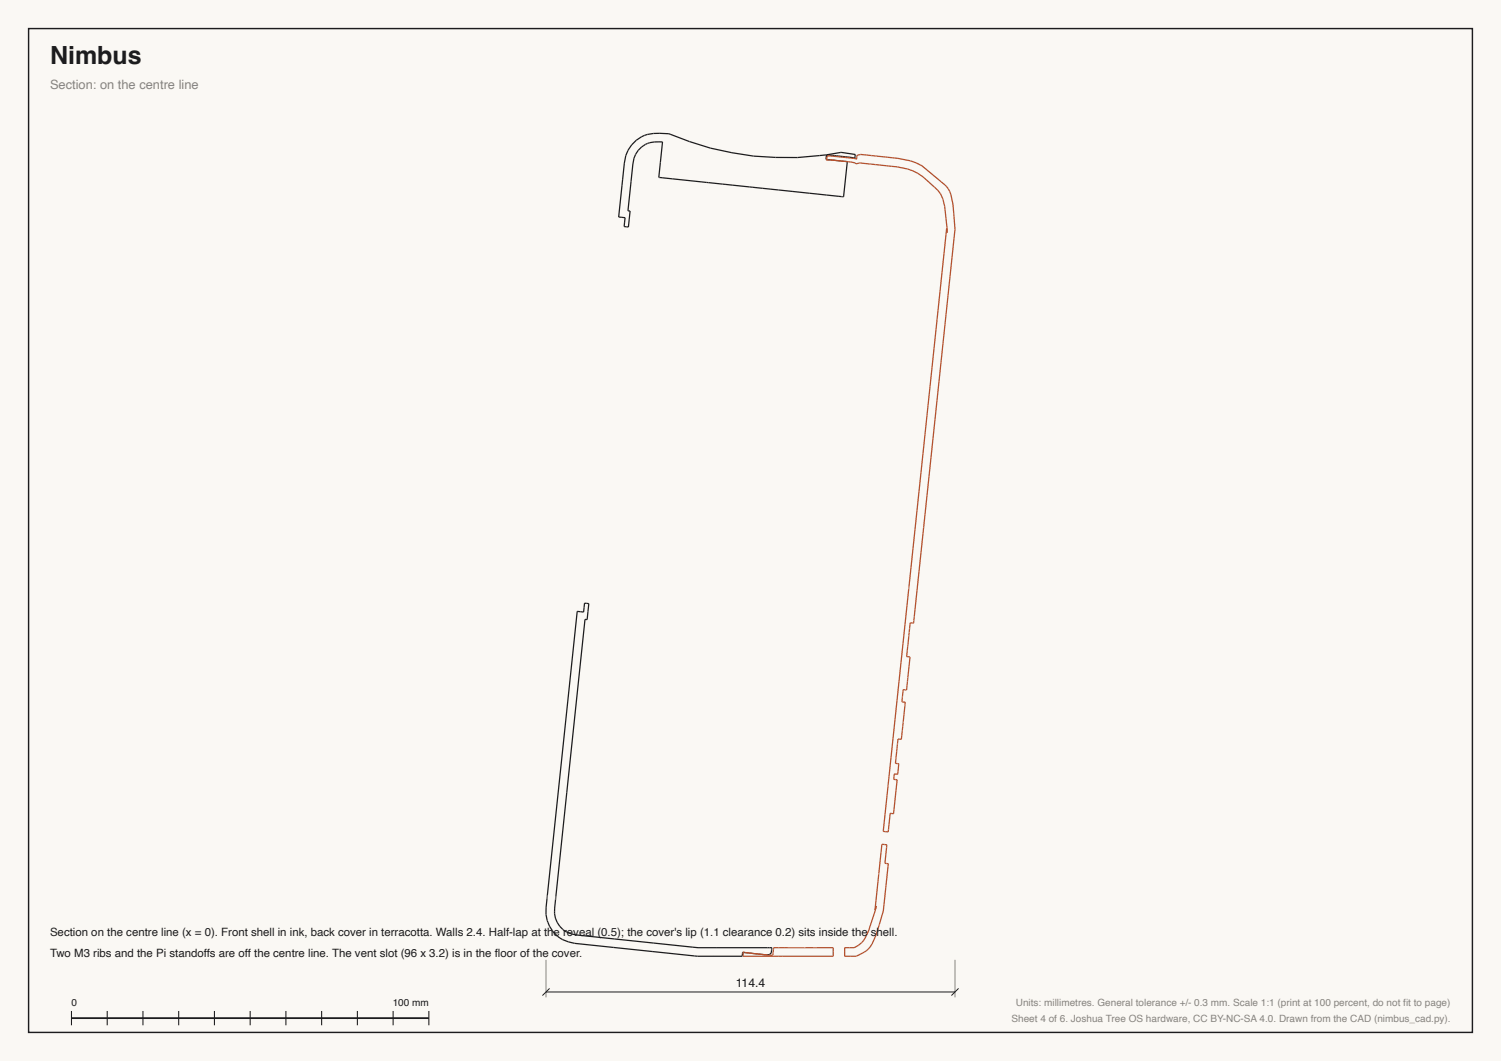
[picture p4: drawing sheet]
<svg xmlns="http://www.w3.org/2000/svg" width="420mm" height="297mm" viewBox="0 0 420 297" stroke-linecap="round" stroke-linejoin="round" font-family="sans-serif">
<path d="M0 0h420v297h-420z" fill="#faf8f4"/>
<path d="M8 8h404v281h-404z" fill="none" stroke="#1c1c1e" stroke-width=".4"/>
<path d="M20 285h100" fill="none" stroke="#1c1c1e" stroke-width=".5"/>
<path d="M20 283v4M30 283v4M40 283v4M50 283v4M60 283v4M70 283v4M80 283v4M90 283v4M100 283v4M110 283v4M120 283v4" fill="none" stroke="#1c1c1e" stroke-width=".3"/>
<g fill="#000" stroke="#1c1c1e" stroke-width=".35">
<path d="M178 39.3l1.5-1zM179.5 38.3l.8-.4zM180.3 37.9l.8-.3zM181.1 37.6l1.8-.2zM181.3 40.1l.5-.2zM182.9 37.4l1.7-.1zM181.8 39.9l1.3-.2zM184.4 39.7h1zM183.1 39.7h1.3zM185.4 39.7l-.6 5.8zM184.6 37.3l2.6 .1zM187.2 37.4l.5 .2z"/>
<path d="M187.7 37.6l5.2 2zM174.2 50.1l-.1 1.7zM174.7 45.7l-.5 4.4zM175.1 43.5l-.4 2.2zM175.7 42.2l-.6 1.3zM175.8 42l-.1 .2zM176.7 40.6l-.9 1.4zM175.7 59h.3zM176 59l.3 .1zM176.5 51.5l-.8 7.5zM176.6 50.8l-.1 .7zM176.7 40.6l1.3-1.3z"/>
<path d="M177.1 45.9l-.5 4.9zM177.4 44.3l-.3 1.6zM177.8 43.2l-.4 1.1zM178.6 42.1l-.7 1zM179.5 41.1l-.9 1zM180 40.8l.6-.4zM179.5 41.1l.5-.3zM180.6 40.4l.6-.2zM181.2 40.2l.1-.1zM184.8 45.5l-.5 4.2zM184.7 49.7l.8 .1zM185.5 49.8l2.6 .3z"/>
<path d="M188.1 50.1l8.3 .8zM196.4 50.9l1.2 .2zM197.6 51.1h.6zM198.2 51.1l4 .4zM192.9 39.6l5.9 1.9zM202.2 51.5l.9 .1zM203.1 51.6l1.8 .2zM198.8 41.5l6 1.2zM204.9 51.8l4.8 .5zM209.7 52.3l.9 .1zM210.6 52.4l.9 .1zM204.8 42.7l6.1 1z"/>
<path d="M211.5 52.5l1.9 .2zM213.4 52.7l2.1 .2zM215.5 52.9l.8 .1zM216.3 53l1.5 .2zM210.9 43.7l6.1 .4zM217.8 53.2l4.1 .4zM221.9 53.6l4.6 .5zM217 44.1h6.1zM226.5 54.1l2.1 .2zM228.6 54.3l2.2 .2zM223.1 44.1l6.2-.5zM230.8 54.5l.4 .1z"/>
<path d="M230.9 43.4l.4-.1zM229.3 43.6l1.6-.2zM231.3 43.4l-.2 1.2zM231.1 44.6l1.2 .2zM231.2 54.6l3.5 .4zM231.4 43.4h.9zM232.3 43.4l.5 .1zM232.3 44.8l1.1 .1zM232.8 43.5l.6 .1zM233.4 44.9l1 .1zM233.4 43.6h.6zM234 43.6l.6 .1z"/>
<path d="M234.4 45l1 .1zM234.6 43.7l.6 .1zM234.7 55h.6zM235.1 42.7h.2zM231.3 43.3l3.8-.6zM235.2 43.8h.6zM235.3 55h.2zM235.3 42.7l4 .5zM235.4 45.1l1.2 .1zM235.5 55l.3 .1zM235.8 55.1h.1zM235.8 43.8l.8 .1z"/>
<path d="M236.6 43.9l.6 .1zM236.6 45.2h.3zM236.9 45.2l.2 .1zM237.1 45.3l-1.1 9.8zM237.2 44h.6zM237.8 44l1.2 .2zM239 44.2l.2 .1zM239.3 43.2l-.1 .7zM239.2 43.9v.4zM174.1 51.8l-1 8.9zM173.1 60.7l.9 .1zM174 60.8l.9 .1z"/>
<path d="M174.6 63.4l.6 .1zM174.8 62.2l-.2 1.2zM174.9 60.9l-.1 1.3zM175.2 63.5h.6zM176.1 61.3l-.3 2.2zM176.3 59.1l-.2 2.2zM161.5 171.1l.9 .1zM162.4 171.2l.9 .1zM163.4 170.1l-.1 1.2zM163.6 168.8l-.2 1.3zM163.7 173.4l-5.1 48.4zM163.7 173.4h.3z"/>
<path d="M164 173.4h.3zM163.6 168.8l.6 .1zM164.5 171.2l-.2 2.2zM164.8 169l-.3 2.2zM164.2 168.9l.6 .1zM161.5 171.1l-5.2 49.8zM158.6 221.8l-3.1 29.1zM152.8 253.9v1.4zM153.1 251.5l-.3 2.4zM152.8 256l.3 1.7zM156.3 220.9l-3.2 29.8zM153.1 257.7l.2 .5z"/>
<path d="M153.3 258.2l.5 1.1zM153.8 259.3l.7 1.2zM155.2 254.2v1zM155.2 255.8l.2 1.2zM155.4 257l.5 1.2zM155.4 251.8l-.2 2.4zM155.9 258.2l.7 1.1zM156.6 259.3l.9 .9zM154.5 260.5l.2 .3zM154.7 260.8l1.3 1.3zM156 262.1l.7 .5zM156.7 262.6l.7 .4z"/>
<path d="M157.6 260.3l.4 .3zM158 260.6l.6 .3zM158.6 260.9l1.2 .5zM157.4 263l1.7 .7zM159.8 261.4l1.2 .3zM159.1 263.7l1.7 .4zM161 261.7l11 1.1zM160.8 264.1l10.9 1.1zM171.7 265.2l11 1.2zM182.7 266.4l11.6 1.2zM172 262.8l10.9 1.2zM182.9 264l11 1.1z"/>
<path d="M194.3 267.6l.9 .1zM193.9 265.1l1.4 .2zM207.8 266.9l-.1 .8zM207.8 266.6v.3zM207.8 266.6l.8 .1zM208.6 266.7h.7zM209.3 266.7l.6 .1zM209.9 266.8l.6 .1zM210.5 266.9l3.8 .4zM214.3 267.3l1-.1zM215.3 267.2l.5-.4zM215.8 266.5v.3z"/>
<path d="M215.9 266.2l-.1 .3zM215.9 265.8v.4zM215.9 265.6v.2zM216 265.3l-.1 .3z"/>
</g>
<path d="M184.3 49.7h.1M184.6 49.7h.1M231.3 43.3v.1M236 55.1h.1M152.8 255.3v.7M153.1 251.2v.3M153.1 250.7v.5M155.2 255.2v.6M155.5 251.6l-.1 .2M155.5 250.9v.6M195.2 267.7h12.5M195.3 265.3h20.7" fill="none" stroke="#1c1c1e" stroke-width=".35"/>
<g fill="#000" stroke="#b5502c" stroke-width=".35">
<path d="M231.4 44.3l-.1 .6zM231.5 43.7l-.1 .2zM231.4 43.9v.4zM231.3 44.9l.1-.1zM231.5 43.7l.8-.1zM232.3 43.6l.8 .1zM231.4 44.8h1.4zM233.1 43.7l.6 .1zM232.8 44.8l.6 .1zM233.7 43.8l.6 .1zM233.4 44.9l.8 .1zM234.3 43.9h.8z"/>
<path d="M234.2 45h.6zM235.1 43.9l.7 .1zM234.8 45l.8 .1zM235.8 44l.8 .1zM235.6 45.1l.9 .1zM236.6 44.1l.6 .1zM237.2 44.2h.8zM236.5 45.2l.8 .1zM238 44.2l.9 .1zM237.3 45.3l.8 .1zM238.9 44.3l.7 .2zM238.1 45.4l1.1 .2z"/>
<path d="M239.2 45.6l.3 .3zM239.5 45.9l1.1-.3zM239.6 44.5l.1 .1zM239.7 44.2v.4zM239.8 43.5l-.1 .7zM239.8 43.5l1-.3zM240.8 43.2l1.5 .2zM240.6 45.6l1.5 .2zM242.3 43.4l1.5 .1zM242.1 45.8l1.5 .1zM243.8 43.5l1.5 .2zM243.6 45.9l1.4 .2z"/>
<path d="M245.3 43.7l1.5 .2zM245 46.1l1.5 .1zM246.8 43.9l1.5 .1zM246.5 46.2l1.5 .2zM248.3 44l1.5 .2zM248 46.4l1.5 .2zM249.8 44.2l1.5 .1zM249.5 46.6l1.5 .1zM251.3 44.3l3.4 .7zM251 46.7l3 .6zM254.7 45l1.7 .6zM254 47.3l1.4 .5z"/>
<path d="M256.4 45.6l1.6 .8zM255.4 47.8l1.4 .7zM258 46.4l5.4 4.5zM256.8 48.5l1.5 1zM258.3 49.5l3.2 2.9zM261.5 52.4l.9 .9zM262.4 53.3l.8 1zM263.4 50.9l1 .9zM263.2 54.3l.6 1.4zM264.3 57.8l.7 5.9zM263.8 55.7l.5 2.1zM264.4 51.8l.5 .5z"/>
<path d="M264.9 52.3l.4 .5zM265.3 52.8l.4 .7zM265.7 53.5l.4 1zM266.1 54.5l.5 2.6zM266.6 57.1l.3 2.7zM266.9 59.8l.3 4.4zM264.9 64l.1 1.1zM265 63.7v1.4zM264.9 64l-2.7 25.4zM267.2 64.2l-8.8 83.5zM254.3 178.2l-.2 1.6zM254.3 178v.2z"/>
<path d="M254.3 177.8v.2zM254.4 177.1l-.1 .7zM262.2 89.5l-7.9 74.9zM254.5 176.1l-.1 1zM254.5 175.9v.2zM254.7 174.3l-.2 1.6zM254.7 174.3l.7 .1zM255.7 174.2l-.1 .2zM255.4 174.4h.2zM255.7 173.7v.5zM255.8 172.7l-.1 1zM255.8 172.5v.2z"/>
<path d="M256.9 162.4l-1.1 10.1zM258.4 147.7l-1.5 14.7zM252.4 195.6v.8zM252.5 195.3l-.1 .3zM252.5 194.9v.4zM252.7 193l-.2 1.9zM253.3 196.6l-.1 .9zM252.5 196.5l.8 .1zM252.7 193l.6 .1zM253.3 193.1l.4 .1zM253.7 183.3v.5zM253.9 182l-.2 1.3z"/>
<path d="M254 181l-.1 1zM253.9 190.8l-.2 2.4zM254 190.1l-.1 .7zM254 189.8v.3zM254 180.4v.6zM253.7 183.8h.3zM254.4 186.5l-.4 3.1zM254.1 179.8l-.1 .6zM254.6 184l-.2 2.5zM254 183.8l.6 .1zM248.5 219.8v.1zM254.3 164.9l-5.8 54.9z"/>
<path d="M250.2 217.4l-.1 .8zM250.2 216.6v.8zM250.1 218.2h.4zM250.5 213.7h.6zM250.6 213v.6zM250.7 212.2l-.1 .8zM250.7 211.9v.3zM250.2 216.6l.5 .1zM250.8 211.4l-.1 .5zM250.9 210.8l-.1 .6zM250.9 210.4v.4zM250.9 210v.4z"/>
<path d="M251.1 208.5l-.2 1.5zM250.5 218.2l.5 .1zM251.1 208.2v.3zM250.7 216.7h.5zM251.3 206.9l-.2 1.3zM251.5 213.9l-.3 2.8zM251.1 213.7l.4 .1zM251.3 206.9h.5zM252.3 206l-.1 1zM251.8 206.9l.4 .1zM252.3 205.8v.2zM252.4 204.7l-.1 1.1z"/>
<path d="M252.5 204.4l-.1 .3zM252.6 203.4l-.1 1zM252.7 202.2l-.1 1.1zM252.8 201.9l-.1 .3zM253.2 197.5l-.4 4.4zM246.8 236.3l-.3 2.1zM247.1 232.7l.7 .1zM247.2 232.4l-.1 .3zM248.5 219.9l-1.3 12.5zM246.8 236.3l.7 .1zM247.8 232.8l.7 .1zM248.2 236.5l-.1 .7z"/>
<path d="M247.5 236.4l.7 .1zM248.6 232.2l-.1 .7zM249.1 227.7l-.5 4.5zM249.1 227.7h.5zM249.6 227.7l.4 .1zM250.5 222.8l-.5 5zM251 218.3l-.5 4.5zM245.1 254.1l-.3 .6zM245.9 244.8l-1.1 9.9zM244.9 255l-1.9 5.6zM245.2 253.6l-.1 .5zM245.2 253.6l-.3 1.4z"/>
<path d="M246.5 238.4l-.6 6.1zM247.2 255l-1.2 3.8zM247.8 248.5l-.6 6.5zM248.1 237.2l-.5 4.5zM248.6 241.8l-.8 6.7zM247.6 241.7h.5zM248.1 241.7l.5 .1zM207.9 267.1v.6zM208 266.4l-.1 .7zM208 266.4l.3 .2zM208.3 266.6l2.6 .3zM210.9 266.9l.6 .1z"/>
<path d="M211.5 267l.8 .1zM212.3 267.1l.8 .1zM213.1 267.2h.9zM214 267.2l.8 .1zM214.8 267.3l1.2 .1zM216 267.4l.3-.1zM216.3 267.1v.2zM216.3 266.8v.3zM216.3 266.6v.2zM216.4 266.2l-.1 .4zM216.4 265.8v.4zM216.4 265.6v.2z"/>
<path d="M216.5 265.3l-.1 .3zM239.6 267.7l1-.5zM239 265.3l1.2-.7zM240.2 264.6l.9-.8zM240.6 267.2l1.3-.7zM241.6 263.4l-.5 .4zM241.9 266.5l.5-.3zM243 260.6l-.9 2zM242.1 262.6l-.5 .8zM242.4 266.2l.5-.5zM243.5 265.1l-.6 .6zM244 264.2l-.5 .9z"/>
<path d="M245.1 261.8l-1.1 2.4zM246 258.8l-.9 3z"/>
</g>
<path d="M265 65.1h.1M262.2 89.4v.1M255.7 173.7h.1M252.4 196.4h.1M248.5 219.9h.1M245.2 253.6h.1M216.5 265.3h16.6v2.4h-25.2M239 265.3h-2.7v2.4h3.3" fill="none" stroke="#b5502c" stroke-width=".35"/>
<path d="M152.8 268.7v10.5M267.2 268.7v10.5" fill="none" stroke="#8a857c" stroke-width=".28"/>
<path d="M152.8 277.7h114.4" fill="none" stroke="#1c1c1e" stroke-width=".28"/>
<path d="M153.8 276.7l-2 2zM268.2 276.7l-2 2z" fill="#000" stroke="#1c1c1e" stroke-width=".28"/>
<text font-size="7" fill="#1c1c1e" x="14" y="18">Nimbus</text>
<text font-size="3.6" fill="#8a857c" x="14" y="25">Section: on the centre line</text>
<text font-size="3.4" fill="#1c1c1e" x="205.9" y="276.2">114.4</text>
<g font-size="3.2" fill="#1c1c1e">
<text x="14" y="262">Section on the centre line (x = 0). Front shell in ink, back cover in terracotta. Walls 2.4. Half-lap at the reveal (0.5); the cover's lip (1.1 clearance 0.2) sits inside the shell.</text>
<text x="14" y="268">Two M3 ribs and the Pi standoffs are off the centre line. The vent slot (96 x 3.2) is in the floor of the cover.</text>
</g>
<g font-size="2.8" fill="#1c1c1e">
<text x="20" y="281.5">0</text>
<text x="109.9" y="281.5">100 mm</text>
</g>
<g font-size="2.8" fill="#8a857c">
<text x="284.2" y="281.5">Units: millimetres. General tolerance +/- 0.3 mm. Scale 1:1 (print at 100 percent, do not fit to page)</text>
<text x="283" y="286">Sheet 4 of 6. Joshua Tree OS hardware, CC BY-NC-SA 4.0. Drawn from the CAD (nimbus_cad.py).</text>
</g>
</svg>
